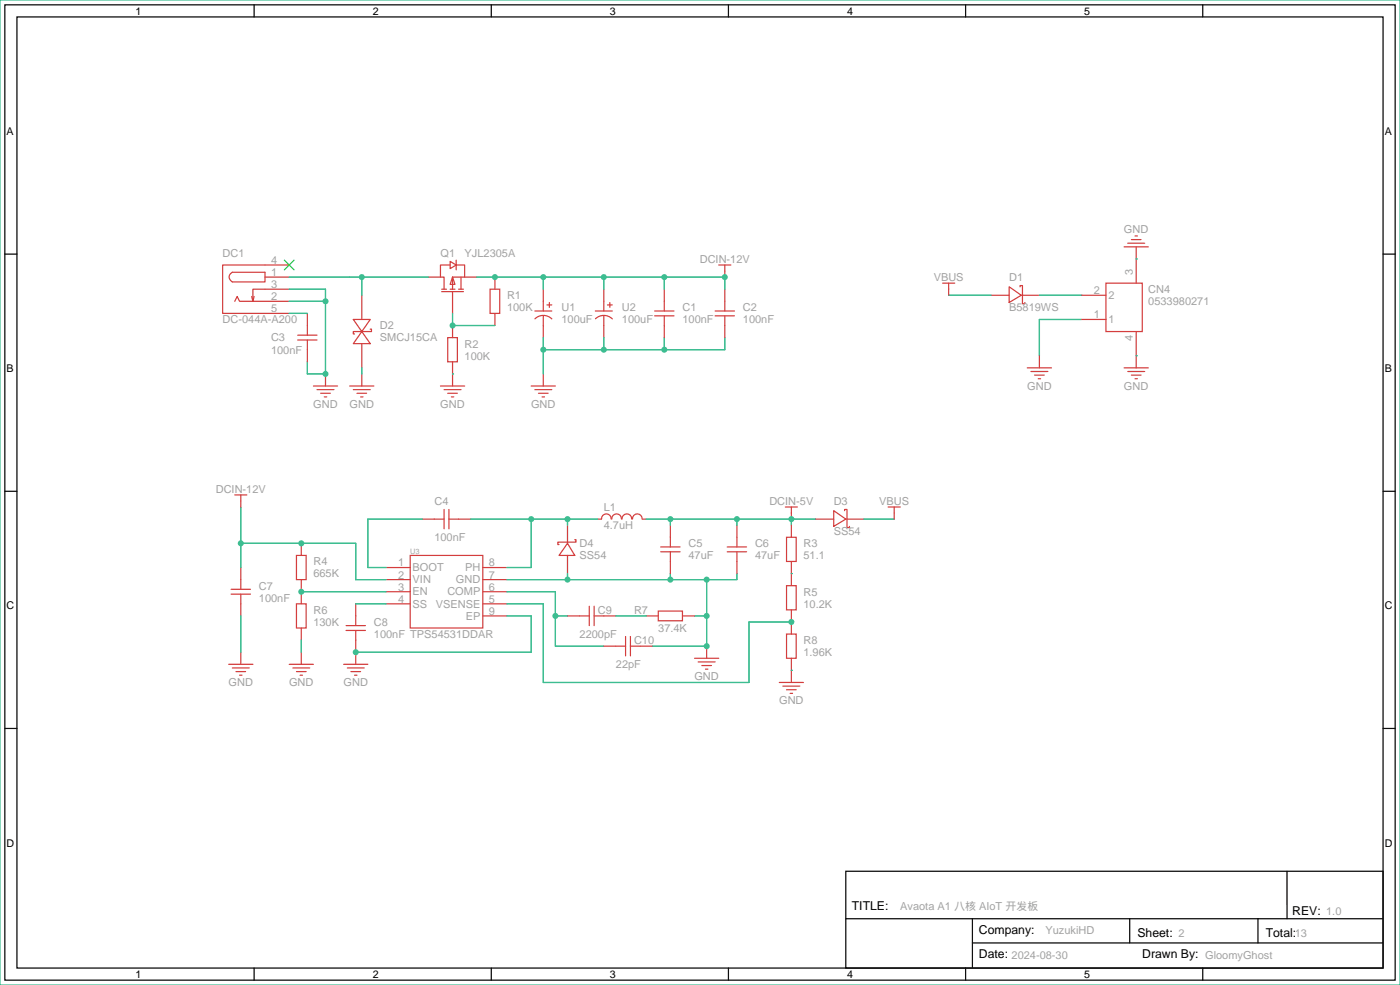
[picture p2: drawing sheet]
<svg xmlns="http://www.w3.org/2000/svg" width="294mm" height="207mm" viewBox="0 0 294 207" stroke-linecap="round" stroke-linejoin="round" font-family="sans-serif">
<path d="M0 0h293.9v206.8h-293.9z" fill="#fff" stroke="#3dbd91" stroke-width=".25"/>
<path d="M1 1h291.9v204.7h-291.9zM3.6 3.6h286.7v199.6h-286.7zM177.5 182.9h112.8v20.3h-112.8z" fill="none" stroke="#000" stroke-width=".25"/>
<g fill="#000" stroke="#000" stroke-width=".25">
<path d="M53.3 1v2.6zM103.1 1v2.6zM152.9 1v2.6zM202.7 1v2.6zM252.5 1v2.6zM1 53.3h2.6zM290.3 53.3h2.6zM1 103.1h2.6zM290.3 103.1h2.6zM1 152.9h2.6zM290.3 152.9h2.6zM177.6 192.8h112.6z"/>
<path d="M204.1 197.9h86.1zM204.1 192.8v10.2zM237.1 192.8v5.1zM264.1 192.8v5.1zM270.2 182.9v9.9zM53.3 203.2v2.5zM103.1 203.2v2.5zM152.9 203.2v2.5zM202.7 203.2v2.5zM252.5 203.2v2.5z"/>
</g>
<g fill="none" stroke="#d43d3d" stroke-width=".25">
<path d="M48.4 57.4l.4-.2h6.8v2h-6.8l-.7-.9v-.4zM55.6 58.2h5.1M60.7 55.6h-14v10.2h14M89.9 58.2h2.6M94.5 55.6h-2v2.6h.7v2.5M94.5 54.9l1.3 .7-1.3 .8zM95 58.2l.5 1.5h-1zM95.8 54.6v2M95.8 55.6h1.7v2.6h-2.5v2.5M96.8 58.2v2.5M97.5 58.2h2.6M103.9 58.2v2.5"/>
<path d="M150.9 55.6h2.5M152.1 55.6v2.6M197.9 59.4h2.5M199.1 59.4v2.6M232.2 59.4h7.6v10.2h-7.6zM236 51.8h5M236.7 51.1h3.6M237.5 50.3h2M238.3 49.5h.5M238.5 51.8v7.6M49.3 63.2l.5-1 .5 1h10.4M52.8 62.2l.3 1"/>
<path d="M53.3 62.2l-.2 1M60.7 60.7h-7.6v2.5M62.5 71.4h4M62.5 70.4h4M64.5 65.8v4.6M64.5 71.4v4.5M68.3 78.5v2.5M74.2 67.1h3.5l-1.8 2.5zM75.9 69.6l1.8 2.5h-3.5zM75.9 62v5.1M75.9 72.1v5.1M75.9 78.5v2.5"/>
<path d="M77.7 69.1h.3v.5h-3.8v.5h.2M92.7 60.7h1M92.7 61.2h4.6M94 70.9h2v5h-2zM94.5 60.7h1M95 61.2v4.6M95 68.3v2.6M95 75.9v5.1M96.3 60.7h1M102.9 60.7h2v5.1h-2zM103.9 65.8v2.5M112.3 65.3h3.5"/>
<path d="M112.3 66.9a2.54 2.54 0 0 1 3.5 0M114 60.7v4.6M114 66.3v4.6M114 78.5v2.5M114.8 64h1M115.3 63.5v1M125 65.3h3.5M125 66.9a2.54 2.54 0 0 1 3.5 0M126.7 60.7v4.6M126.7 66.3v4.6M127.5 64h1M128 63.5v1"/>
<path d="M137.4 65.3h4.1M137.4 66.3h4.1M139.4 60.7v4.6M139.4 66.3v4.6M150.1 65.3h4.1M150.1 66.3h4.1M152.1 60.7v4.6M152.1 66.3v4.6M208 62h3.8M211.8 60.2l2.6 1.8-2.6 1.5zM214.1 60.2v-.3h.5v3.9h.5v-.3M214.4 62h3.8"/>
<path d="M215.6 77.2h5.1M216.4 78h3.6M217.2 78.7h2M217.9 79.5h.5M218.2 74.7v2.5M227.1 62h5.1M227.1 67.1h5.1M236 77.2h5M236.7 78h3.6M237.5 78.7h2M238.3 79.5h.5M238.5 69.6v7.6"/>
<path d="M65.8 81h5.1M66.5 81.8h3.6M67.3 82.6h2M68.1 83.3h.5M73.4 81h5.1M74.2 81.8h3.5M74.9 82.6h2.1M75.7 83.3h.5M92.5 81h5M93.2 81.8h3.6M94 82.6h2M94.7 83.3h.5"/>
<path d="M111.5 81h5.1M112.3 81.8h3.5M113 82.6h2.1M113.8 83.3h.5M49.3 103.9h2.5M50.5 103.9v2.5M50.5 119.1v4.6M62.2 116.6h2.1v5.1h-2.1zM63.2 114v2.6M81 119.1h5.1M86.1 116.6h15.2v15.2h-15.2zM88.6 109h4.6"/>
<path d="M93.2 106.9v4.1M94.2 109h4.6M94.2 106.9v4.1M101.3 119.1h5.1M119.1 114l1.5 2.6h-3.3zM119.1 110.2v3.8M119.1 116.6v3.8M120.6 113.3h.3v.5h-3.8v.5h.2M128.3 109a1.01 1.01 0 0 0-1-1.1 1.01 1.01 0 0 0-1 1.1h-.8M128.4 109a1.01 1.01 0 0 1 1-1.1 1.01 1.01 0 0 1 1 1.1M130.6 109a1.01 1.01 0 0 1 1-1.1 1.01 1.01 0 0 1 1 1.1M132.8 109a1.01 1.01 0 0 1 1-1.1 1.01 1.01 0 0 1 1 1.1"/>
<path d="M134.9 109h.7M138.7 115.8h4M138.7 114.8h4M140.7 110.2v4.6M140.7 115.8v4.6M152.7 115.8h4M152.7 114.8h4M154.7 110.2v4.6M154.7 115.8v4.6M164.8 106.4h2.6M165.1 112.8h2v5.1h-2zM166.1 106.4v2.6"/>
<path d="M166.1 110.2v2.6M166.1 117.9v5M171.2 109h3.8M175 107.2l2.5 1.8-2.5 1.5zM177.3 107.2v-.3h.5v3.8h.5v-.2M177.5 109h3.9M186.4 106.4h2.6M187.7 106.4v2.6M48 139.4h5.1M48.5 124.7h4.1M48.5 123.7h4.1M50.5 124.7v4.6"/>
<path d="M50.5 136.9v2.5M60.7 139.4h5.1M62.2 126.7h2.1v5.1h-2.1zM63.2 121.7v5M63.2 131.8v2.6M63.2 136.9v2.5M72.1 139.4h5.1M72.6 132.3h4.1M72.6 131.3h4.1M74.7 126.7v4.6M74.7 132.3v7.1M81 121.7h5.1"/>
<path d="M81 124.2h5.1M81 126.7h5.1M101.3 121.7h5.1M101.3 124.2h5.1M101.3 126.7h5.1M101.3 129.3h5.1M119.1 129.3h4.6M123.7 127.3v4M124.7 129.3h4.6M124.7 127.3v4M126.7 135.6h4.6M131.3 133.6v4.1"/>
<path d="M132.3 135.6h4.6M132.3 133.6v4.1M135.6 129.3h2.6M138.2 128.3h5.1v2h-5.1zM143.3 129.3h2.5M145.8 138.2h5.1M146.6 138.9h3.5M147.3 139.7h2.1M148.3 135.6v2.6M165.1 122.9h2v5.1h-2zM165.1 133.1h2v5.1h-2zM166.1 128v5.1"/>
<path d="M166.1 138.2v5.1M48.8 140.2h3.5M49.5 141h2.1M50.3 141.7h.5M61.5 140.2h3.5M62.2 141h2.1M63 141.7h.5M72.9 140.2h3.6M73.7 141h2M74.4 141.7h.5M148.1 140.5h.5M163.6 143.3h5.1"/>
<path d="M164.3 144h3.6M165.1 144.8h2M165.9 145.5h.5"/>
</g>
<path d="M59.7 54.6l2 2M61.7 54.6l-2 2" fill="none" stroke="#3c3" stroke-width=".25"/>
<g fill="none" stroke="#3dbd91" stroke-width=".25">
<path d="M60.7 58.2h29.2M75.9 58.2v3.8M100.1 58.2h52v2.5M114 58.2v2.5M126.7 58.2v2.5M139.4 58.2v2.5M238.5 54.4h.1M60.7 63.2h7.6M60.7 60.7h7.6v17.8h-3.8v-2.6M60.7 65.8h3.8M75.9 77.2v1.3M95 78.5h.1"/>
<path d="M95 65.8v2.5h8.9M114 70.9v7.6M126.7 70.9v2.5M139.4 70.9v2.5M152.1 70.9v2.5h-38.1M199.1 62h8.9M218.2 62h8.9M227.1 67.1h-8.9v7.6M238.5 74.7h.1M50.5 114h24.2v7.7h6.3M50.5 106.4v12.7M88.6 109h-11.4v10.1h3.8"/>
<path d="M98.8 109h26.7M111.5 109v10.1h-5.1M119.1 109v1.2M135.6 109h35.6M140.7 109v1.2M154.7 109v1.2M166.1 109v1.2M181.4 109h6.3M50.5 129.3v7.6M63.2 134.4v2.5M63.2 124.2h17.8M74.7 126.7h6.3"/>
<path d="M106.4 126.7h7.6v16.6h43.2v-12.7h8.9M106.4 129.3h5.1v7.6h-36.8M106.4 124.2h10.2v11.4h10.1M116.6 129.3h2.5M119.1 120.4v1.3M129.3 129.3h6.3M140.7 120.4v1.3M145.8 129.3h2.5M148.3 121.7v13.9h-11.4M154.7 120.4v1.3h-48.3M166.1 120.4h.1M166.1 140.7h.1"/>
</g>
<g fill="#3dbd91">
<circle cx="68.3" cy="63.2" r=".63"/>
<circle cx="68.3" cy="78.5" r=".63"/>
<circle cx="75.9" cy="58.2" r=".63"/>
<circle cx="95" cy="68.3" r=".63"/>
<circle cx="114" cy="73.4" r=".63"/>
<circle cx="126.7" cy="73.4" r=".63"/>
<circle cx="139.4" cy="73.4" r=".63"/>
<circle cx="139.4" cy="58.2" r=".63"/>
<circle cx="152.1" cy="58.2" r=".63"/>
<circle cx="126.7" cy="58.2" r=".63"/>
<circle cx="114" cy="58.2" r=".63"/>
<circle cx="103.9" cy="58.2" r=".63"/>
<circle cx="50.5" cy="114" r=".63"/>
<circle cx="63.2" cy="114" r=".63"/>
<circle cx="74.7" cy="136.9" r=".63"/>
<circle cx="111.5" cy="109" r=".63"/>
<circle cx="119.1" cy="109" r=".63"/>
<circle cx="119.1" cy="121.7" r=".63"/>
<circle cx="140.7" cy="121.7" r=".63"/>
<circle cx="148.3" cy="121.7" r=".63"/>
<circle cx="148.3" cy="129.3" r=".63"/>
<circle cx="148.3" cy="135.6" r=".63"/>
<circle cx="116.6" cy="129.3" r=".63"/>
<circle cx="140.7" cy="109" r=".63"/>
<circle cx="154.7" cy="109" r=".63"/>
<circle cx="166.1" cy="109" r=".63"/>
<circle cx="166.1" cy="130.6" r=".63"/>
<circle cx="63.2" cy="124.2" r=".63"/>
</g>
<g font-size="2.6">
<text x="178.8" y="191">TITLE:</text>
<text x="205.5" y="196.1">Company:</text>
<text x="238.8" y="196.6">Sheet: 2</text>
<text x="265.7" y="196.6">Total:13</text>
<text x="271.3" y="192">REV: 1.0</text>
<text x="205.5" y="201.2">Date: 2024-08-30</text>
<text x="239.8" y="201.2">Drawn By: GloomyGhost</text>
</g>
<g font-size="2.3" fill="#a2a2a2">
<text x="46.7" y="53.9">DC1</text>
<text x="92.5" y="53.9">Q1</text>
<text x="97.5" y="53.9">YJL2305A</text>
<text x="235.9" y="48.8">GND</text>
<text x="56.9" y="55.4">4</text>
<text x="56.9" y="57.9">1</text>
<text x="146.9" y="55.2">DCIN-12V</text>
<text x="196" y="59">VBUS</text>
<text x="211.8" y="59">D1</text>
<text x="237.8" y="57.7" transform="rotate(-90 237.8 57.7)">3</text>
<text x="56.9" y="65.6">5</text>
<text x="56.9" y="60.5">3</text>
<text x="56.9" y="63">2</text>
<text x="106.4" y="62.8">R1</text>
<text x="106.4" y="65.3">100K</text>
<text x="117.9" y="65.3">U1</text>
<text x="130.6" y="65.3">U2</text>
<text x="143.3" y="65.3">C1</text>
<text x="156" y="65.3">C2</text>
<text x="211.8" y="65.3">B5819WS</text>
<text x="229.6" y="61.7">2</text>
<text x="232.7" y="62.8">2</text>
<text x="241" y="61.5">CN4</text>
<text x="241" y="64.1">0533980271</text>
<text x="46.7" y="67.9">DC-044A-A200</text>
<text x="56.9" y="71.7">C3</text>
<text x="79.8" y="69.1">D2</text>
<text x="79.8" y="71.7">SMCJ15CA</text>
<text x="117.9" y="67.9">100uF</text>
<text x="130.6" y="67.9">100uF</text>
<text x="143.3" y="67.9">100nF</text>
<text x="156" y="67.9">100nF</text>
<text x="229.6" y="66.8">1</text>
<text x="232.7" y="67.8">1</text>
<text x="237.8" y="71.7" transform="rotate(-90 237.8 71.7)">4</text>
<text x="56.9" y="74.2">100nF</text>
<text x="97.5" y="72.9">R2</text>
<text x="97.5" y="75.5">100K</text>
<text x="215.6" y="81.8">GND</text>
<text x="235.9" y="81.8">GND</text>
<text x="65.8" y="85.6">GND</text>
<text x="73.4" y="85.6">GND</text>
<text x="92.4" y="85.6">GND</text>
<text x="111.5" y="85.6">GND</text>
<text x="45.3" y="103.4">DCIN-12V</text>
<text x="91.2" y="106">C4</text>
<text x="126.7" y="107.2">L1</text>
<text x="161.5" y="106">DCIN-5V</text>
<text x="175" y="106">D3</text>
<text x="184.6" y="106">VBUS</text>
<text x="91.2" y="113.6">100nF</text>
<text x="126.7" y="111">4.7uH</text>
<text x="175" y="112.3">SS54</text>
<text x="65.8" y="118.7">R4</text>
<text x="83.6" y="118.9">1</text>
<text x="86.6" y="119.9">BOOT</text>
<text x="97.6" y="119.9">PH</text>
<text x="102.6" y="118.9">8</text>
<text x="121.7" y="114.9">D4</text>
<text x="121.7" y="117.4">SS54</text>
<text x="144.5" y="114.9">C5</text>
<text x="144.5" y="117.4">47uF</text>
<text x="158.5" y="114.9">C6</text>
<text x="158.5" y="117.4">47uF</text>
<text x="168.7" y="114.9">R3</text>
<text x="168.7" y="117.4">51.1</text>
<text x="54.4" y="123.7">C7</text>
<text x="65.8" y="121.2">665K</text>
<text x="83.6" y="121.4">2</text>
<text x="83.6" y="124">3</text>
<text x="86.6" y="122.5">VIN</text>
<text x="86.6" y="125">EN</text>
<text x="93.9" y="125">COMP</text>
<text x="95.7" y="122.5">GND</text>
<text x="102.6" y="124">6</text>
<text x="102.6" y="121.4">7</text>
<text x="168.7" y="125">R5</text>
<text x="54.4" y="126.3">100nF</text>
<text x="65.8" y="128.8">R6</text>
<text x="65.8" y="131.4">130K</text>
<text x="78.5" y="131.4">C8</text>
<text x="83.6" y="126.5">4</text>
<text x="86.6" y="127.5">SS</text>
<text x="91.5" y="127.5">VSENSE</text>
<text x="97.8" y="130.1">EP</text>
<text x="102.6" y="126.5">5</text>
<text x="102.6" y="129.1">9</text>
<text x="125.5" y="128.8">C9</text>
<text x="133.1" y="128.8">R7</text>
<text x="168.7" y="127.6">10.2K</text>
<text x="78.5" y="133.9">100nF TPS54531DDAR</text>
<text x="121.7" y="133.9">2200pF</text>
<text x="133.1" y="135.2">C10</text>
<text x="138.2" y="132.6">37.4K</text>
<text x="168.7" y="135.2">R8</text>
<text x="168.7" y="137.7">1.96K</text>
<text x="129.3" y="140.3">22pF</text>
<text x="145.8" y="142.8">GND</text>
<text x="48" y="144.1">GND</text>
<text x="60.7" y="144.1">GND</text>
<text x="72.1" y="144.1">GND</text>
<text x="163.6" y="147.9">GND</text>
<text x="189" y="191.1">Avaota A1 八核 AIoT 开发板</text>
<text x="219.5" y="196.1">YuzukiHD</text>
</g>
<g font-size="2.2">
<text x="28.4" y="3.1">1</text>
<text x="78.2" y="3.1">2</text>
<text x="128" y="3.1">3</text>
<text x="177.8" y="3.1">4</text>
<text x="227.6" y="3.1">5</text>
<text x="1.4" y="28.3">A</text>
<text x="290.7" y="28.3">A</text>
<text x="1.4" y="78.1">B</text>
<text x="290.7" y="78.1">B</text>
<text x="1.4" y="127.9">C</text>
<text x="290.7" y="127.9">C</text>
<text x="1.4" y="177.7">D</text>
<text x="290.7" y="177.7">D</text>
<text x="28.4" y="205.3">1</text>
<text x="78.2" y="205.3">2</text>
<text x="128" y="205.3">3</text>
<text x="177.8" y="205.3">4</text>
<text x="227.6" y="205.3">5</text>
</g>
<text font-size="1.6" fill="#a2a2a2" x="86.1" y="116.3">U3</text>
</svg>
